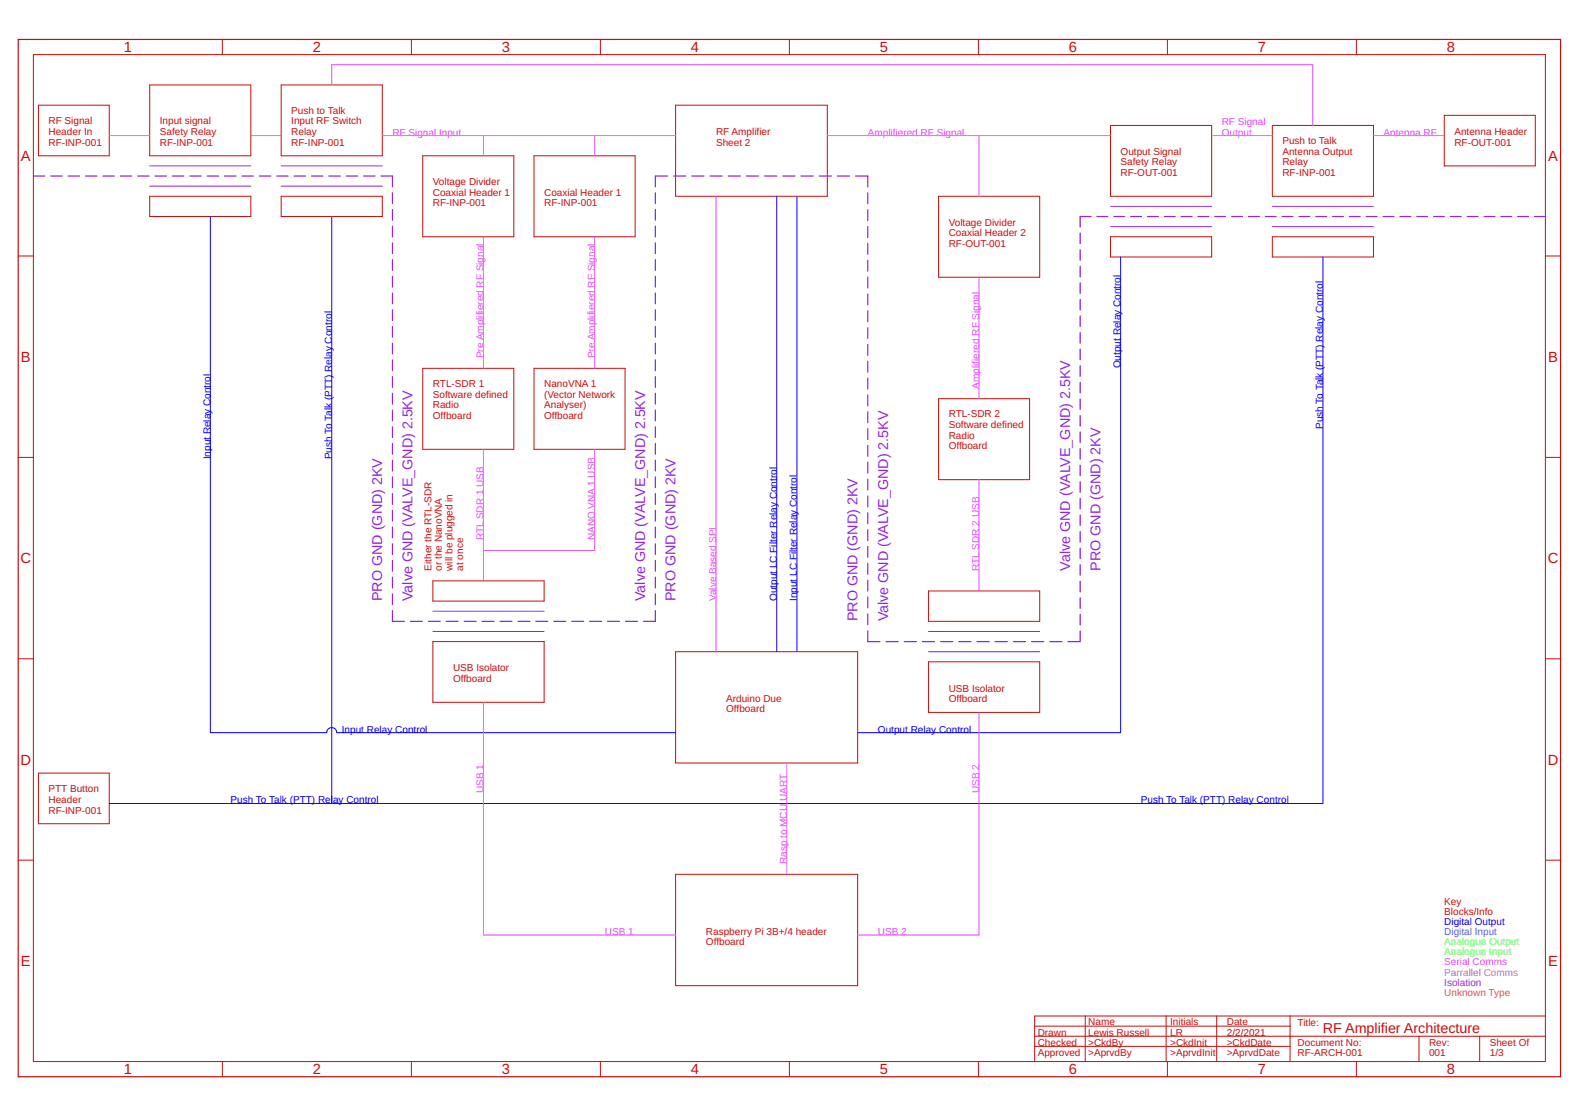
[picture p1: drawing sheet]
<svg xmlns="http://www.w3.org/2000/svg" width="1189mm" height="841mm" viewBox="0 0 1189 841" stroke-linecap="round" stroke-linejoin="round" font-family="sans-serif">
<path d="M14 30h1162v781h-1162z" fill="none" stroke="#c90d0c" stroke-width=".91"/>
<g fill="none" stroke="#c90d0c" stroke-width=".75">
<path d="M168 30v11M310 30v11M452 30v11M595 30v11M737 30v11M880 30v11M1022 30v11M25 41h1139v758h-1139zM29 79h53v38h-53zM113 64h76v53h-76zM212 64h76v53h-76zM509 79h114v69h-114z"/>
<path d="M837 94h76v54h-76zM959 94h76v54h-76zM1088 87h69v38h-69zM319 117h68v61h-68zM402 117h77v61h-77zM113 148h76v15h-76zM212 148h76v15h-76zM707 148h76v61h-76zM837 178h76v16h-76zM959 178h76v16h-76zM14 193h11M1164 193h12"/>
<path d="M319 277h68v61h-68zM402 277h69v61h-69zM707 300h69v61h-69zM14 344h11M1164 344h12M326 437h84v16h-84zM699 445h84v23h-84zM14 496h11M326 483h84v46h-84zM509 491h137v83h-137zM699 498h84v38h-84zM1164 496h12"/>
<path d="M29 582h53v38h-53zM14 648h11M509 658h137v84h-137zM1164 648h12M780 773h192M818 765v34M879 765v34M917 765v34M972 765v34M1164 765h-384v34M168 799v12M310 799v12"/>
<path d="M452 799v12M595 799v12M737 799v12M780 780h384M780 788h192M880 799v12M1022 799v12M1069 780v19M1115 780v19"/>
</g>
<path d="M585 148v343M600 148v343M158 163v389h88a4 4 0 0 1 4-4 4 4 0 0 1 4 4h255M250 163v442M844 194v358h-198M997 194v411h-915" fill="none" stroke="#00f" stroke-width=".75"/>
<g fill="none" stroke="#e745ff" stroke-width=".75">
<path d="M250 64v-15h739v45M82 102h31M189 102h23M288 102h221M364 102v15M448 102v15M623 102h214M738 102v46M913 102h46M1035 102h53M539 148v343M364 178v99"/>
<path d="M448 178v99M738 209v91M364 338v99M448 338v76h-84M738 361v84M364 529v175h145M738 536v168h-92M593 574v84"/>
</g>
<path d="M113 125h76M212 125h76M113 140h76M212 140h76M837 155h76M959 155h76M837 171h76M959 171h76M326 460h84M326 475h84M699 475h84M699 491h84" fill="none" stroke="#9425de" stroke-width=".75"/>
<g fill="none" stroke="#9425de" stroke-width=".93">
<path d="M25 133h9M38 133h9M51 133h9M64 133h9M78 133h8M91 133h8M104 133h8M117 133h8M130 133h8M143 133h9M156 133h9M169 133h9"/>
<path d="M182 133h9M195 133h9M208 133h9M222 133h8M235 133h8M248 133h8M261 133h8M274 133h9M287 133h9v8M503 133h-9v8M507 133h10M521 133h9"/>
<path d="M535 133h9M549 133h9M562 133h10M576 133h9M590 133h9M603 133h10M617 133h9M631 133h9M645 133h9v8M296 145v8M296 158v8M494 145v8"/>
<path d="M494 158v8M654 145v8M654 158v8M296 170v8M494 170v8M654 171v8M814 176v7M822 163h-8v8M826 163h9M839 163h8M852 163h8M865 163h8"/>
<path d="M877 163h8M890 163h8M903 163h8M915 163h8M928 163h8M941 163h8M953 163h8M966 163h8M979 163h8M991 163h8M1004 163h8M1017 163h8"/>
<path d="M1029 163h9M1042 163h8M1055 163h8M1067 163h9M1080 163h8M1093 163h8M1105 163h9M1118 163h8M1131 163h8M1143 163h9M1156 163h8M296 183v8"/>
<path d="M296 195v9M494 183v8M494 195v9M654 183v8M654 196v8M814 188v8M296 208v8M494 208v8M654 209v8M814 200v8M814 213v8M296 221v8"/>
<path d="M296 233v8M494 221v8M494 233v8M654 221v8M654 234v8M814 225v8M814 238v8M296 246v8M296 258v8M494 246v8M494 258v8M654 247v8"/>
<path d="M654 259v9M814 250v8M296 271v8M494 271v8M654 272v8M814 263v8M814 275v8M296 284v8M296 296v8M494 284v8M494 296v8M654 285v8"/>
<path d="M654 297v9M814 288v8M296 309v8M494 309v8M654 310v8M814 300v8M814 313v8M296 321v8M296 334v8M494 321v8M494 334v8M654 323v8"/>
<path d="M654 335v9M814 325v8M814 338v8M296 346v9M296 359v8M494 346v9M494 359v8M654 348v8M814 350v8M296 372v8M494 372v8M654 361v8"/>
<path d="M654 373v9M814 363v8M814 375v8M296 384v8M296 397v8M494 384v8M494 397v8M654 386v8M654 399v8M814 388v8M296 409v8M494 409v8"/>
<path d="M654 411v9M814 400v8M814 413v8M296 422v8M296 435v8M494 422v8M494 435v8M654 424v8M654 437v8M814 425v8M814 438v8M296 447v8"/>
<path d="M296 460v8h9M494 460v8h-9M494 447v8M654 450v8M814 450v8M309 468h9M323 468h9M336 468h9M350 468h9M363 468h9M377 468h9M390 468h9"/>
<path d="M404 468h9M417 468h9M431 468h9M444 468h9M458 468h9M471 468h9M654 462v8M654 475v8h9M814 475v8h-9M814 463v8M667 483h10M681 483h9"/>
<path d="M695 483h9M709 483h9M722 483h10M736 483h9M750 483h9M763 483h10M777 483h9M791 483h9"/>
</g>
<g font-size="11.1" fill="#c90d0c">
<text x="93" y="39">1</text>
<text x="236" y="39">2</text>
<text x="378" y="39">3</text>
<text x="520" y="39">4</text>
<text x="663" y="39">5</text>
<text x="805" y="39">6</text>
<text x="948" y="39">7</text>
<text x="1090" y="39">8</text>
<text x="16" y="121">A</text>
<text x="1166" y="121">A</text>
<text x="16" y="272">B</text>
<text x="1166" y="272">B</text>
<text x="15" y="424">C</text>
<text x="1166" y="424">C</text>
<text x="15" y="576">D</text>
<text x="1166" y="576">D</text>
<text x="16" y="727">E</text>
<text x="1166" y="727">E</text>
<text x="93" y="809">1</text>
<text x="236" y="809">2</text>
<text x="378" y="809">3</text>
<text x="520" y="809">4</text>
<text x="663" y="809">5</text>
<text x="805" y="809">6</text>
<text x="948" y="809">7</text>
<text x="1090" y="809">8</text>
</g>
<g font-size="10.8" fill="#9425de">
<text x="806" y="430" transform="rotate(-90 806 430)">Valve GND (VALVE_GND) 2.5KV</text>
<text x="829" y="430" transform="rotate(-90 829 430)">PRO GND (GND) 2KV</text>
<text x="288" y="453" transform="rotate(-90 288 453)">PRO GND (GND) 2KV</text>
<text x="311" y="453" transform="rotate(-90 311 453)">Valve GND (VALVE_GND) 2.5KV</text>
<text x="486" y="453" transform="rotate(-90 486 453)">Valve GND (VALVE_GND) 2.5KV</text>
<text x="509" y="453" transform="rotate(-90 509 453)">PRO GND (GND) 2KV</text>
<text x="646" y="468" transform="rotate(-90 646 468)">PRO GND (GND) 2KV</text>
<text x="669" y="468" transform="rotate(-90 669 468)">Valve GND (VALVE_GND) 2.5KV</text>
</g>
<text font-size="10.8" fill="#c90d0c" x="997" y="778">RF Amplifier Architecture</text>
<g font-size="7.5" fill="#c90d0c">
<text x="219" y="86">Push to Talk</text>
<text x="37" y="94">RF Signal</text>
<text x="120" y="94">Input signal</text>
<text x="219" y="94">Input RF Switch</text>
<text x="37" y="102">Header In</text>
<text x="120" y="102">Safety Relay</text>
<text x="219" y="102">Relay</text>
<text x="539" y="102">RF Amplifier</text>
<text x="1096" y="102">Antenna Header</text>
<text x="37" y="110">RF-INP-001</text>
<text x="120" y="110">RF-INP-001</text>
<text x="219" y="110">RF-INP-001</text>
<text x="539" y="110">Sheet 2</text>
<text x="966" y="109">Push to Talk</text>
<text x="1096" y="110">RF-OUT-001</text>
<text x="844" y="117">Output Signal</text>
<text x="966" y="117">Antenna Output</text>
<text x="844" y="125">Safety Relay</text>
<text x="966" y="125">Relay</text>
<text x="844" y="133">RF-OUT-001</text>
<text x="966" y="133">RF-INP-001</text>
<text x="326" y="139">Voltage Divider</text>
<text x="326" y="147">Coaxial Header 1</text>
<text x="410" y="147">Coaxial Header 1</text>
<text x="326" y="155">RF-INP-001</text>
<text x="410" y="155">RF-INP-001</text>
<text x="715" y="170">Voltage Divider</text>
<text x="715" y="178">Coaxial Header 2</text>
<text x="715" y="186">RF-OUT-001</text>
<text x="326" y="291">RTL-SDR 1</text>
<text x="410" y="291">NanoVNA 1</text>
<text x="326" y="299">Software defined</text>
<text x="410" y="299">(Vector Network</text>
<text x="326" y="307">Radio</text>
<text x="410" y="307">Analyser)</text>
<text x="326" y="315">Offboard</text>
<text x="410" y="315">Offboard</text>
<text x="715" y="314">RTL-SDR 2</text>
<text x="715" y="322">Software defined</text>
<text x="715" y="330">Radio</text>
<text x="715" y="338">Offboard</text>
<text x="325" y="430" transform="rotate(-90 325 430)">Either the RTL-SDR</text>
<text x="333" y="430" transform="rotate(-90 333 430)">or the NanoVNA</text>
<text x="341" y="430" transform="rotate(-90 341 430)">will be plugged in</text>
<text x="349" y="430" transform="rotate(-90 349 430)">at once</text>
<text x="341" y="506">USB Isolator</text>
<text x="341" y="514">Offboard</text>
<text x="715" y="521">USB Isolator</text>
<text x="547" y="528">Arduino Due</text>
<text x="715" y="529">Offboard</text>
<text x="547" y="536">Offboard</text>
<text x="37" y="597">PTT Button</text>
<text x="37" y="605">Header</text>
<text x="37" y="613">RF-INP-001</text>
<text x="1088" y="681">Key</text>
<text x="1088" y="689">Blocks/Info</text>
<text x="532" y="704">Raspberry Pi 3B+/4 header</text>
<text x="532" y="712">Offboard</text>
<text x="820" y="772">Name</text>
<text x="882" y="772">Initials</text>
<text x="924" y="772">Date</text>
<text x="978" y="773">Title:</text>
<text x="782" y="780">Drawn</text>
<text x="820" y="780">Lewis Russell</text>
<text x="882" y="780">LR</text>
<text x="924" y="780">2/2/2021</text>
<text x="782" y="788">Checked</text>
<text x="820" y="788">&gt;CkdBy</text>
<text x="882" y="788">&gt;CkdInit</text>
<text x="924" y="788">&gt;CkdDate</text>
<text x="978" y="788">Document No:</text>
<text x="1077" y="788">Rev:</text>
<text x="1122" y="788">Sheet Of</text>
<text x="782" y="795">Approved</text>
<text x="820" y="795">&gt;AprvdBy</text>
<text x="882" y="795">&gt;AprvdInit</text>
<text x="924" y="795">&gt;AprvdDate</text>
<text x="978" y="795">RF-ARCH-001</text>
<text x="1077" y="795">001</text>
<text x="1122" y="795">1/3</text>
</g>
<g font-size="7.5" fill="#e745ff">
<text x="920" y="94">RF Signal</text>
<text x="296" y="102">RF Signal Input</text>
<text x="654" y="102">Amplifiered RF Signal</text>
<text x="920" y="102">Output</text>
<text x="1042" y="102">Antenna RF</text>
<text x="364" y="270" transform="rotate(-90 364 270)">Pre Amplifiered RF Signal</text>
<text x="448" y="270" transform="rotate(-90 448 270)">Pre Amplifiered RF Signal</text>
<text x="738" y="293" transform="rotate(-90 738 293)">Amplifiered RF Signal</text>
<text x="364" y="407" transform="rotate(-90 364 407)">RTL SDR 1 USB</text>
<text x="448" y="407" transform="rotate(-90 448 407)">NANO VNA 1 USB</text>
<text x="738" y="430" transform="rotate(-90 738 430)">RTL SDR 2 USB</text>
<text x="539" y="453" transform="rotate(-90 539 453)">Valve Based SPI</text>
<text x="364" y="597" transform="rotate(-90 364 597)">USB 1</text>
<text x="738" y="597" transform="rotate(-90 738 597)">USB 2</text>
<text x="593" y="603" transform="rotate(-90 593 603)">UART</text>
<text x="593" y="651" transform="rotate(-90 593 651)">Rasp to MCU</text>
<text x="456" y="704">USB 1</text>
<text x="661" y="704">USB 2</text>
<text x="1088" y="727">Serial Comms</text>
</g>
<g font-size="7.5" fill="#00f">
<text x="844" y="277" transform="rotate(-90 844 277)">Output Relay Control</text>
<text x="997" y="323" transform="rotate(-90 997 323)">Push To Talk (PTT) Relay Control</text>
<text x="158" y="346" transform="rotate(-90 158 346)">Input Relay Control</text>
<text x="250" y="346" transform="rotate(-90 250 346)">Push To Talk (PTT) Relay Control</text>
<text x="585" y="453" transform="rotate(-90 585 453)">Output LC Filter Relay Control</text>
<text x="600" y="453" transform="rotate(-90 600 453)">Input LC Filter Relay Control</text>
<text x="258" y="552">Input Relay Control</text>
<text x="661" y="552">Output Relay Control</text>
<text x="174" y="605">Push To Talk (PTT) Relay Control</text>
<text x="860" y="605">Push To Talk (PTT) Relay Control</text>
<text x="1088" y="696">Digital Output</text>
</g>
<text font-size="7.5" fill="#2c7bce" x="1088" y="704">Digital Input</text>
<text font-size="7.5" fill="#0f0" x="1088" y="712">Analogue Output</text>
<text font-size="7.5" fill="#289426" x="1088" y="719">Analogue Input</text>
<text font-size="7.5" fill="#808080" x="1088" y="735">Parrallel Comms</text>
<text font-size="7.5" fill="#9425de" x="1088" y="742">Isolation</text>
<text font-size="7.5" fill="#919124" x="1088" y="750">Unknown Type</text>
</svg>
